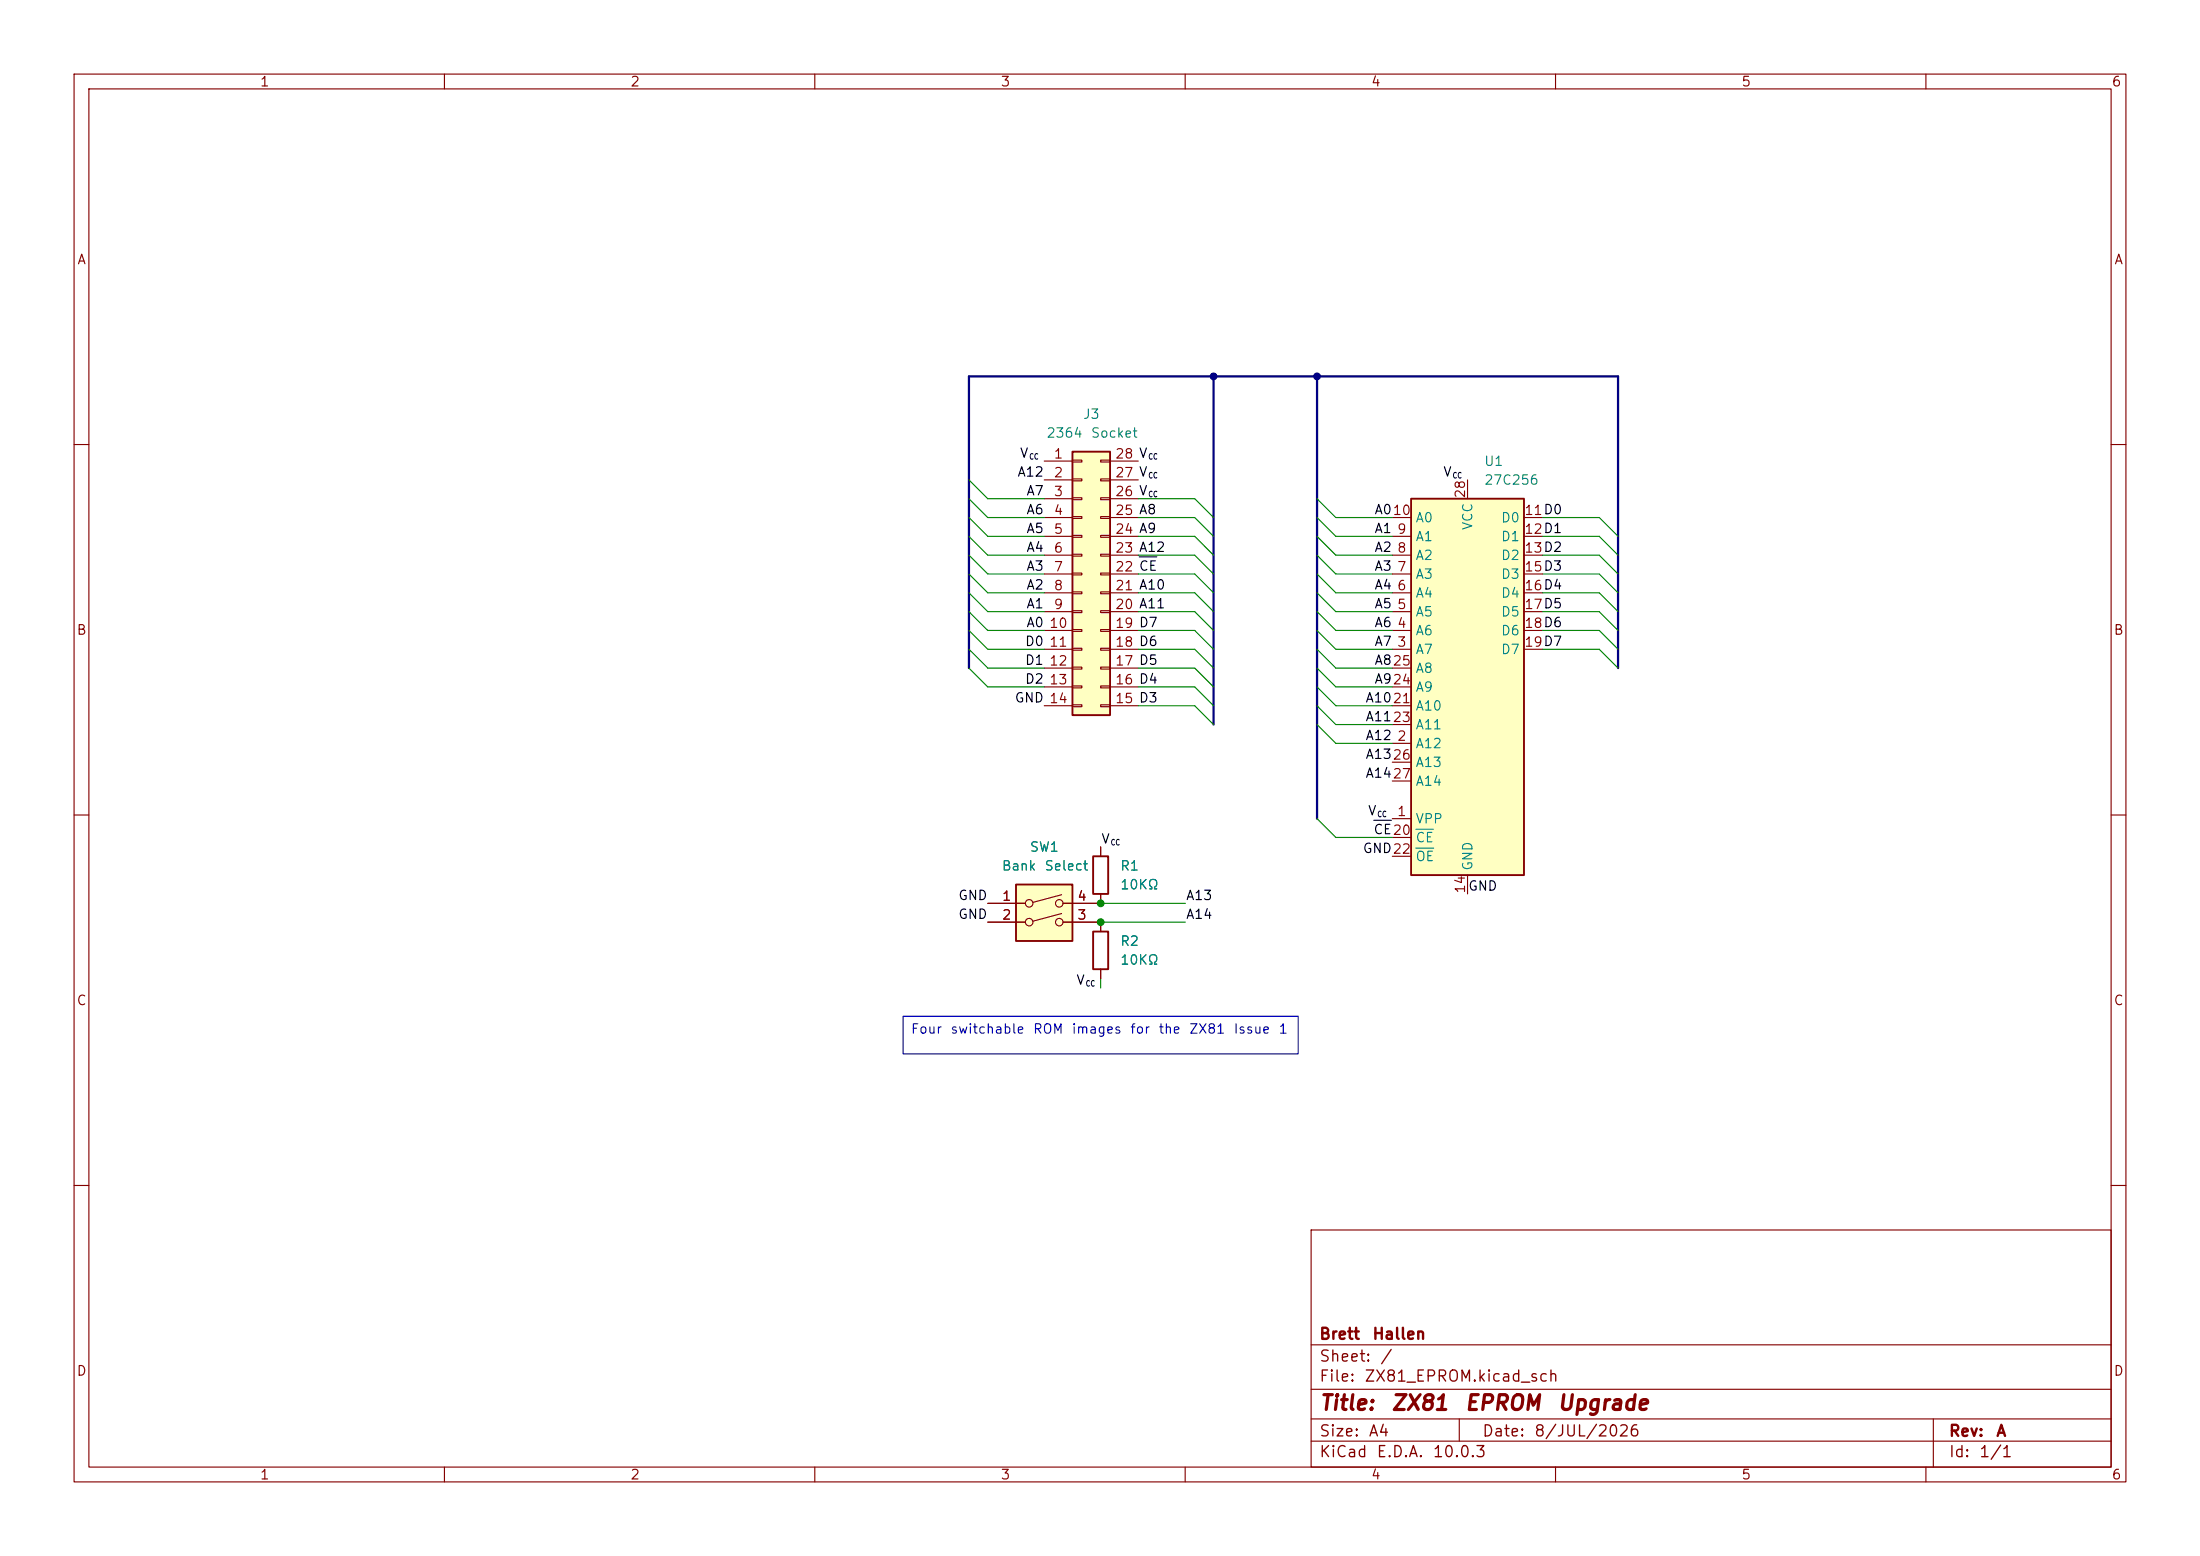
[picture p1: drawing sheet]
<svg xmlns="http://www.w3.org/2000/svg" width="297mm" height="210mm" viewBox="0 0 297 210" stroke-linecap="round" stroke-linejoin="round" font-family="sans-serif">
<g fill="none" stroke="#840000" stroke-width=".15">
<path d="M10 10h277v190h-277zM12 12h273v186h-273zM60 10v2M110 10v2M160 10v2M210 10v2M260 10v2M10 60h2M285 60h2M10 110h2M285 110h2M10 160h2"/>
<path d="M177 166h108v32h-108zM285 160h2M60 198v2M110 198v2M160 198v2M177 194.5h108M177 191.5h108M177 187.5h108M177 181.5h108M197 191.5v3M210 198v2M260 198v2"/>
<path d="M261 191.5v6.5"/>
</g>
<path d="M137.2 119.4h7.6v7.6h-7.6z" fill="#ffffc2"/>
<g fill="none" stroke="#840000" stroke-width=".15">
<path d="M133.3 121.9h5.1M133.3 124.5h5.1M143.3 120.8l-3.9 1M143.3 123.3l-3.9 1M143.5 121.9h5.1M143.5 124.5h5.1"/>
<circle cx="138.9" cy="124.5" r=".51"/>
<circle cx="138.9" cy="121.9" r=".51"/>
<circle cx="143" cy="124.5" r=".51"/>
<circle cx="143" cy="121.9" r=".51"/>
</g>
<path d="M137.2 119.4h7.6v7.6h-7.6z" fill="none" stroke="#840000" stroke-width=".25"/>
<path d="M190.5 67.3h15.2v50.8h-15.2z" fill="#ffffc2"/>
<path d="M190.5 67.3h15.2v50.8h-15.2zM147.6 125.7h2v5.1h-2z" fill="none" stroke="#840000" stroke-width=".25"/>
<g fill="none" stroke="#840000" stroke-width=".15">
<path d="M188 77.5h2.5M188 74.9h2.5M188 72.4h2.5M188 69.9h2.5M198.1 64.8v2.5M205.7 77.5h2.6M205.7 74.9h2.6M205.7 72.4h2.6M205.7 69.9h2.6M188 87.6h2.5M188 85.1h2.5M188 82.6h2.5"/>
<path d="M188 80h2.5M188 95.3h2.5M188 97.8h2.5M188 92.7h2.5M188 90.2h2.5M205.7 87.6h2.6M205.7 85.1h2.6M205.7 82.6h2.6M205.7 80h2.6M188 110.5h2.5M188 100.3h2.5M188 113h2.5"/>
<path d="M188 115.6h2.5M188 102.9h2.5M188 105.4h2.5M198.1 118.1v2.6M148.6 124.5v1.2M148.6 130.8v1.3"/>
</g>
<path d="M191.1 111.9h2.4M191.1 114.5h2.5" fill="none" stroke="#008484" stroke-width=".15"/>
<path d="M144.8 61h5.1v35.5h-5.1z" fill="#ffffc2"/>
<path d="M144.8 61h5.1v35.5h-5.1zM147.6 115.6h2v5.1h-2z" fill="none" stroke="#840000" stroke-width=".25"/>
<g fill="none" stroke="#840000" stroke-width=".15">
<path d="M141 62.2h3.8M141 64.8h3.8M141 67.3h3.8M141 69.9h3.8M141 72.4h3.8M141 74.9h3.8M141 77.5h3.8M144.8 62.1h1.2v.3h-1.2zM144.8 64.6h1.2v.3h-1.2zM144.8 67.2h1.2v.2h-1.2zM144.8 69.7h1.2v.3h-1.2zM144.8 72.3h1.2v.2h-1.2z"/>
<path d="M144.8 74.8h1.2v.3h-1.2zM144.8 77.3h1.2v.3h-1.2zM144.8 79.9h1.2v.2h-1.2zM148.6 62.1h1.3v.3h-1.3zM148.6 64.6h1.3v.3h-1.3zM148.6 67.2h1.3v.2h-1.3zM148.6 69.7h1.3v.3h-1.3zM148.6 72.3h1.3v.2h-1.3zM148.6 74.8h1.3v.3h-1.3zM148.6 77.3h1.3v.3h-1.3zM148.6 79.9h1.3v.2h-1.3zM149.9 62.2h3.8"/>
<path d="M149.9 64.8h3.8M149.9 67.3h3.8M149.9 69.9h3.8M149.9 72.4h3.8M149.9 74.9h3.8M149.9 77.5h3.8M141 80h3.8M141 82.6h3.8M141 85.1h3.8M141 87.6h3.8M141 90.2h3.8M141 92.7h3.8"/>
<path d="M141 95.3h3.8M144.8 82.4h1.2v.3h-1.2zM144.8 85h1.2v.2h-1.2zM144.8 87.5h1.2v.3h-1.2zM144.8 90h1.2v.3h-1.2zM144.8 92.6h1.2v.2h-1.2zM144.8 95.1h1.2v.3h-1.2zM148.6 82.4h1.3v.3h-1.3zM148.6 85h1.3v.2h-1.3zM148.6 87.5h1.3v.3h-1.3zM148.6 90h1.3v.3h-1.3zM148.6 92.6h1.3v.2h-1.3z"/>
<path d="M148.6 95.1h1.3v.3h-1.3zM149.9 80h3.8M149.9 82.6h3.8M149.9 85.1h3.8M149.9 87.6h3.8M149.9 90.2h3.8M149.9 92.7h3.8M149.9 95.3h3.8M148.6 114.3v1.3M133.3 121.9h5.1M133.3 124.5h5.1M143.5 124.5h5.1v1.2"/>
<path d="M148.6 120.7v1.2h-5.1M148.6 130.8v1.3"/>
</g>
<path d="M153.8 75.2h2.4M185.5 110.7h2.3" fill="none" stroke="#000" stroke-width=".15"/>
<path d="M163.8 50.8v47M177.8 50.8v59.7M130.8 90.2v-39.4h87.6v39.4" fill="none" stroke="#000084" stroke-width=".3"/>
<g fill="none" stroke="#008400" stroke-width=".15">
<path d="M130.8 69.9l2.5 2.5h7.7M130.8 72.4l2.5 2.5h7.7M130.8 77.5l2.5 2.5h7.7M130.8 74.9l2.5 2.6h7.7M130.8 67.3l2.5 2.6h7.7M130.8 64.8l2.5 2.5h7.7M153.7 72.4h7.6l2.5 2.5M153.7 74.9h7.6l2.5 2.6M153.7 77.5h7.6l2.5 2.5M153.7 69.9h7.6l2.5 2.5M153.7 67.3h7.6l2.5 2.6M177.8 69.9l2.5 2.5h7.7"/>
<path d="M177.8 72.4l2.5 2.5h7.7M177.8 77.5l2.5 2.5h7.7M177.8 74.9l2.5 2.6h7.7M177.8 67.3l2.5 2.6h7.7M208.3 72.4h7.6l2.5 2.5M208.3 74.9h7.6l2.5 2.6M208.3 77.5h7.6l2.5 2.5M208.3 69.9h7.6l2.5 2.5M130.8 87.6l2.5 2.6h7.7M130.8 80l2.5 2.6h7.7M130.8 90.2l2.5 2.5h7.7M130.8 85.1l2.5 2.5h7.7"/>
<path d="M130.8 82.6l2.5 2.5h7.7M153.7 90.2h7.6l2.5 2.5M153.7 80h7.6l2.5 2.6M153.7 82.6h7.6l2.5 2.5M153.7 95.3h7.6l2.5 2.5M153.7 92.7h7.6l2.5 2.6M153.7 87.6h7.6l2.5 2.6M153.7 85.1h7.6l2.5 2.5M177.8 87.6l2.5 2.6h7.7M177.8 80l2.5 2.6h7.7M177.8 92.7l2.5 2.6h7.7M177.8 95.3l2.5 2.5h7.7"/>
<path d="M177.8 90.2l2.5 2.5h7.7M177.8 85.1l2.5 2.5h7.7M177.8 82.6l2.5 2.5h7.7M177.8 97.8l2.5 2.5h7.7M208.3 80h7.6l2.5 2.6M208.3 82.6h7.6l2.5 2.5M208.3 87.6h7.6l2.5 2.6M208.3 85.1h7.6l2.5 2.5M177.8 110.5l2.5 2.5h7.7M148.6 132.1v1.3M148.6 124.5h11.4M148.6 121.9h11.4"/>
</g>
<path d="M121.9 137.2h53.4v5h-53.4z" fill="none" stroke="#0000c2" stroke-width=".15"/>
<g fill="#000084" stroke="#000084" stroke-width=".14">
<circle cx="163.8" cy="50.8" r=".46"/>
<circle cx="177.8" cy="50.8" r=".46"/>
</g>
<g fill="#008400" stroke="#008400" stroke-width=".14">
<circle cx="148.6" cy="124.5" r=".46"/>
<circle cx="148.6" cy="121.9" r=".46"/>
</g>
<g font-size="2" fill="#840000">
<text x="178" y="190.8">Title:</text>
<text x="187.7" y="190.8">ZX81</text>
<text x="197.6" y="190.8">EPROM</text>
<text x="210.1" y="190.8">Upgrade</text>
</g>
<g font-size="1.5" fill="#840000">
<text x="178" y="184.2">Sheet:</text>
<text x="178" y="181.2">Brett</text>
<text x="185.2" y="181.2">Hallen</text>
<text x="186.2" y="184.2">/</text>
<text x="178" y="186.9">File:</text>
<text x="184.1" y="186.9">ZX81_EPROM.kicad_sch</text>
<text x="178" y="197.1">KiCad</text>
<text x="178" y="194.3">Size:</text>
<text x="184.7" y="194.3">A4</text>
<text x="185.7" y="197.1">E.D.A.</text>
<text x="193.3" y="197.1">10.0.3</text>
<text x="200" y="194.3">Date:</text>
<text x="207" y="194.3">8/JUL/2026</text>
<text x="263" y="194.3">Rev:</text>
<text x="263" y="197.1">Id:</text>
<text x="267.1" y="197.1">1/1</text>
<text x="269.4" y="194.3">A</text>
</g>
<g font-size="1.3" fill="#840000">
<text x="35" y="12">1</text>
<text x="85" y="12">2</text>
<text x="135" y="12">3</text>
<text x="185" y="12">4</text>
<text x="235" y="12">5</text>
<text x="285" y="12">6</text>
<text x="10.3" y="36">A</text>
<text x="285.3" y="36">A</text>
<text x="142.2" y="62.2">1</text>
<text x="142.2" y="64.7">2</text>
<text x="150.5" y="64.7">27 V</text>
<text x="150.5" y="62.2">28 V</text>
<text x="142.2" y="67.3">3</text>
<text x="142.2" y="69.8">4</text>
<text x="150.5" y="69.8">25 A8</text>
<text x="150.5" y="67.3">26 V</text>
<text x="198.1" y="67.4" transform="rotate(-90 198.1 67.4)">28</text>
<text x="205.7" y="69.8">11D0</text>
<text x="142.2" y="72.4">5</text>
<text x="142.2" y="74.9">6</text>
<text x="142.2" y="77.4">7</text>
<text x="150.5" y="77.4">22 CE</text>
<text x="150.5" y="74.9">23 A12</text>
<text x="150.5" y="72.4">24 A9</text>
<text x="188.5" y="77.4">7</text>
<text x="188.5" y="74.9">8</text>
<text x="188.5" y="72.4">9</text>
<text x="205.7" y="72.4">12D1</text>
<text x="205.7" y="74.9">13D2</text>
<text x="205.7" y="77.4">15D3</text>
<text x="142.2" y="80">8</text>
<text x="142.2" y="82.5">9</text>
<text x="150.5" y="82.5">20 A11</text>
<text x="150.5" y="80">21 A10</text>
<text x="188.5" y="82.5">5</text>
<text x="188.5" y="80">6</text>
<text x="205.7" y="80">16D4</text>
<text x="205.7" y="82.5">17D5</text>
<text x="10.3" y="86">B</text>
<text x="141.6" y="85.1">10</text>
<text x="141.6" y="87.6">11</text>
<text x="150.5" y="87.6">18 D6</text>
<text x="150.5" y="85.1">19 D7</text>
<text x="188.5" y="87.6">3</text>
<text x="188.5" y="85.1">4</text>
<text x="205.7" y="85.1">18D6</text>
<text x="205.7" y="87.6">19D7</text>
<text x="285.3" y="86">B</text>
<text x="141.6" y="90.1">12</text>
<text x="141.6" y="92.7">13</text>
<text x="150.5" y="95.2">15 D3</text>
<text x="150.5" y="92.7">16 D4</text>
<text x="150.5" y="90.1">17 D5</text>
<text x="188.5" y="100.3">2</text>
<text x="188.5" y="110.5">1</text>
<text x="135.2" y="121.9">1</text>
<text x="135.2" y="124.4">2</text>
<text x="145.3" y="124.4">3</text>
<text x="145.3" y="121.9">4</text>
<text x="198.1" y="120.7" transform="rotate(-90 198.1 120.7)">14</text>
<text x="10.3" y="136">C</text>
<text x="285.3" y="136">C</text>
<text x="10.3" y="186">D</text>
<text x="285.3" y="186">D</text>
<text x="35" y="200">1</text>
<text x="85" y="200">2</text>
<text x="135" y="200">3</text>
<text x="185" y="200">4</text>
<text x="235" y="200">5</text>
<text x="285" y="200">6</text>
</g>
<g font-size="1.3" fill="#008484">
<text x="141.2" y="59.4">2364</text>
<text x="146.1" y="56.9">J3</text>
<text x="147.2" y="59.4">Socket</text>
<text x="200.3" y="65.7">27C256</text>
<text x="200.3" y="63.2">U1</text>
<text x="191" y="70.8">A0</text>
<text x="199.1" y="71.6" transform="rotate(-90 199.1 71.6)">VCC</text>
<text x="202.5" y="70.8">D0</text>
<text x="191" y="75.9">A2</text>
<text x="191" y="73.4">A1</text>
<text x="202.5" y="73.4">D1</text>
<text x="202.5" y="75.9">D2</text>
<text x="191" y="83.5">A5</text>
<text x="191" y="81">A4</text>
<text x="191" y="78.4">A3</text>
<text x="202.5" y="78.4">D3</text>
<text x="202.5" y="81">D4</text>
<text x="202.5" y="83.5">D5</text>
<text x="191" y="88.6">A7</text>
<text x="191" y="86.1">A6</text>
<text x="202.5" y="86.1">D6</text>
<text x="202.5" y="88.6">D7</text>
<text x="191" y="93.7">A9</text>
<text x="191" y="91.1">A8</text>
<text x="191" y="101.3">A12</text>
<text x="191" y="96.2">A10</text>
<text x="191" y="98.8">A11</text>
<text x="191" y="103.8">A13</text>
<text x="191" y="106.4">A14</text>
<text x="191" y="111.5">VPP</text>
<text x="135.2" y="117.8">Bank</text>
<text x="138.9" y="115.3">SW1</text>
<text x="140.9" y="117.8">Select</text>
<text x="151.1" y="117.8">R1</text>
<text x="191" y="114">CE</text>
<text x="191" y="116.5">OE</text>
<text x="199.1" y="117.6" transform="rotate(-90 199.1 117.6)">GND</text>
<text x="151.1" y="120.4">10KΩ</text>
<text x="151.1" y="128">R2</text>
<text x="151.1" y="130.5">10KΩ</text>
</g>
<g font-size="1.3">
<text x="137.3" y="64.6">A12</text>
<text x="137.6" y="62.1">V</text>
<text x="194.7" y="64.6">V</text>
<text x="138.5" y="69.7">A6</text>
<text x="138.5" y="67.2">A7</text>
<text x="185.5" y="69.7">A010</text>
<text x="138.5" y="74.8">A4</text>
<text x="138.5" y="77.3">A3</text>
<text x="138.5" y="72.3">A5</text>
<text x="185.5" y="77.3">A3</text>
<text x="185.5" y="74.8">A2</text>
<text x="185.5" y="72.3">A1</text>
<text x="138.5" y="79.9">A2</text>
<text x="138.5" y="82.4">A1</text>
<text x="185.5" y="79.9">A4</text>
<text x="185.5" y="82.4">A5</text>
<text x="138.3" y="87.5">D0</text>
<text x="138.5" y="85">A0</text>
<text x="185.5" y="85">A6</text>
<text x="185.5" y="87.5">A7</text>
<text x="136.9" y="95.1">GND 14</text>
<text x="138.3" y="92.6">D2</text>
<text x="138.3" y="90">D1</text>
<text x="184.2" y="95.1">A1021</text>
<text x="185.5" y="90">A825</text>
<text x="185.5" y="92.6">A924</text>
<text x="184.2" y="100.2">A12</text>
<text x="184.2" y="97.7">A1123</text>
<text x="184.2" y="105.3">A1427</text>
<text x="184.2" y="102.7">A1326</text>
<text x="184.6" y="110.4">V</text>
<text x="185.3" y="112.9">CE20</text>
<text x="148.6" y="114.2">V</text>
<text x="183.9" y="115.4">GND22</text>
<text x="129.3" y="121.8">GND</text>
<text x="129.3" y="124.3">GND</text>
<text x="160" y="121.8">A13</text>
<text x="160" y="124.3">A14</text>
<text x="198.1" y="120.5">GND</text>
<text x="145.2" y="133.2">V</text>
</g>
<g font-size="1.3" fill="#0000c2">
<text x="122.9" y="139.8">Four</text>
<text x="128.2" y="139.8">switchable</text>
<text x="139.4" y="139.8">ROM</text>
<text x="144.6" y="139.8">images</text>
<text x="152.5" y="139.8">for</text>
<text x="156.3" y="139.8">the</text>
<text x="160.4" y="139.8">ZX81</text>
<text x="166.4" y="139.8">Issue</text>
<text x="172.5" y="139.8">1</text>
</g>
<g font-size=".8">
<text x="138.9" y="62.2">CC</text>
<text x="155" y="64.8">CC</text>
<text x="155" y="62.2">CC</text>
<text x="196" y="64.8">CC</text>
<text x="155" y="67.3">CC</text>
<text x="185.9" y="110.5">CC</text>
<text x="149.9" y="114.3">CC</text>
<text x="146.5" y="133.3">CC</text>
</g>
</svg>
